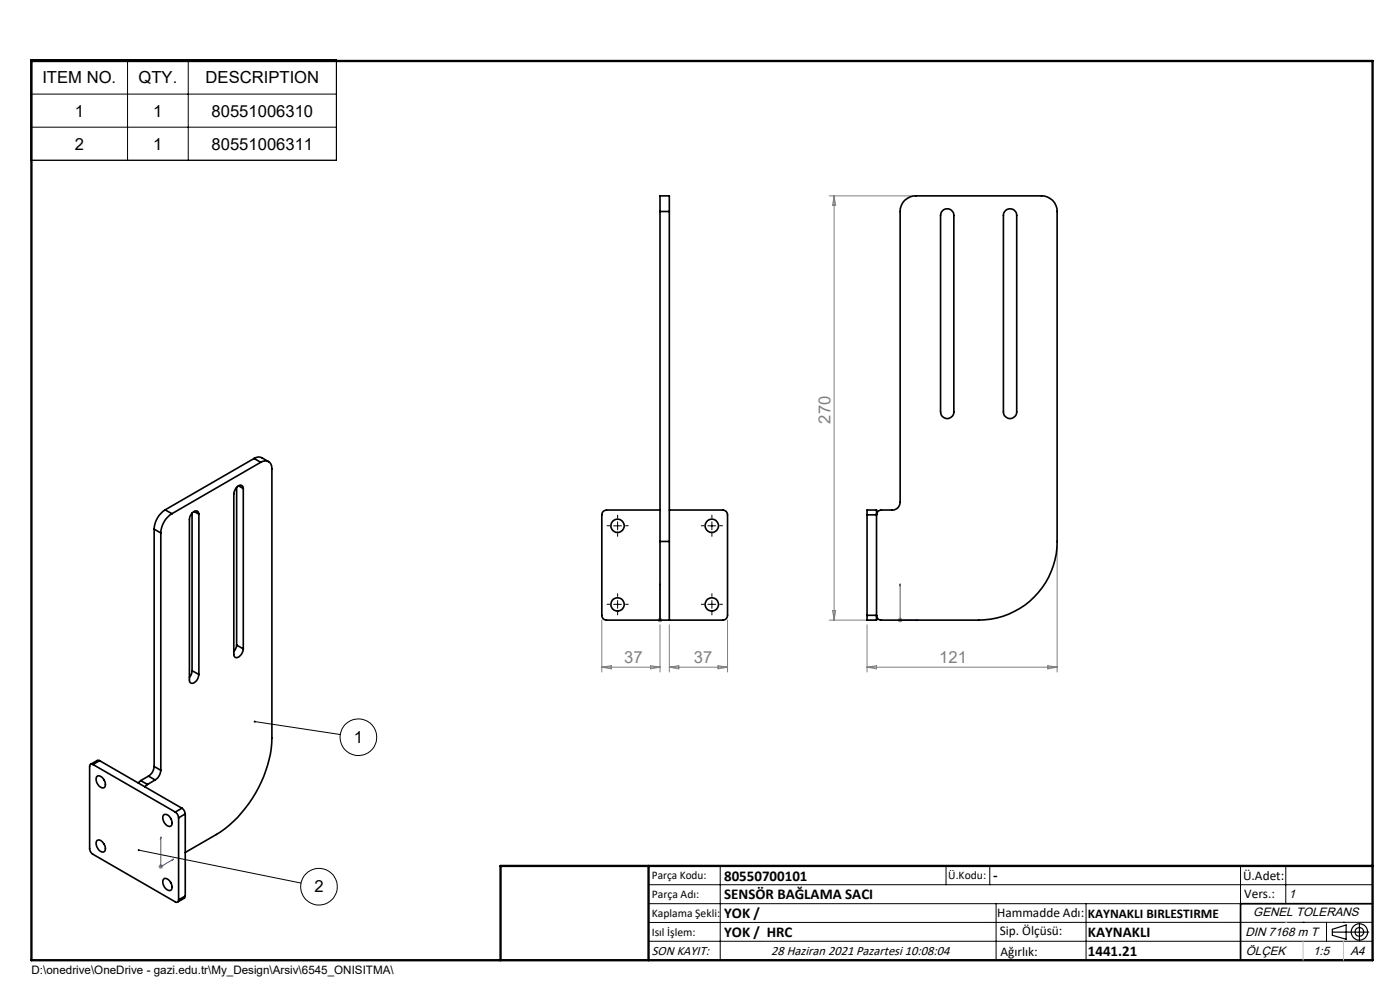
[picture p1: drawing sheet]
<svg xmlns="http://www.w3.org/2000/svg" width="297mm" height="210mm" viewBox="0 0 297 210" stroke-linecap="round" stroke-linejoin="round" font-family="sans-serif">
<g fill="none" stroke="#000" stroke-width=".21">
<path d="M6.6 12.7h64.8v21.3h-64.8zM6.6 20h64.8M27.1 12.7v21.3M39.9 12.7v21.3M6.6 27h64.8M130.2 111.5h1.6M131 110.7v1.7M150.2 111.5h1.6M151 110.7v1.7M130.2 128.2h1.6M131 127.4v1.6M150.2 128.2h1.6"/>
<path d="M151 127.4v1.6M54 153.1l18.2 2.7M29.4 180.3l34.5 7M137.6 187.7h153.6M137.6 191.7h153.6M137.6 199.7h153.6M152.8 183.7v20M200.7 183.7v4M210 183.7v4M211.3 191.7v12M230.4 191.7v12M263.2 183.7v20"/>
<path d="M272.8 183.7v8M276.4 195.6h.1M281.4 195.6v4.1M285 195.6h.1M291.2 195.6l-153.6 .1"/>
<circle cx="76" cy="156.4" r="3.9"/>
<circle cx="67.7" cy="188.1" r="3.9"/>
</g>
<g fill="none" stroke="#000" stroke-width=".25">
<path d="M282.6 197.7h7.8M282.6 197.1l3-.9v3l-3-.8zM288.4 195.8v3.8M106.2 203.7h185"/>
<circle cx="288.4" cy="197.7" r="1.74"/>
<circle cx="288.4" cy="197.7" r=".93"/>
</g>
<path d="M140 131.4v.2zM140 123.9v.3v-.3M140 131.5h.1M140 123.9v7.6M191 123.9v7.6h3.8M191 123.9v.3h-.1zM194.4 131.4l.4 .1-.4 .1zM34.1 177.5v6.3l2.7-1.6M34.1 177.5l.1 .3-.2 .1zM36.5 182.3l.3-.1-.3 .3z" fill="none" stroke="#00f" stroke-width=".21"/>
<g fill="none" stroke="#808080" stroke-width=".21">
<path d="M175.9 41.5h17.4M177 41.5v90M177 41.5l.3 2h-.7zM224.3 115.9v26.6M127.7 131.5v11M139.5 131.5h1M139.7 131.2l.7 .7M140 132.5v10M140 131v1M140.4 131.2l-.7 .7M142 132.5v10M154.3 131.5v11"/>
<path d="M175.9 131.5h10M176.6 129.5h.7l-.3 2zM183.9 132.5v10M190.4 131.5h1.1M190.6 131.2l.7 .7M191 131v1M191.3 131.2l-.7 .7M127.7 141.5h12.3M127.7 141.5l2-.3v.7zM138 141.2l2 .3-2 .4zM142 141.5h12.3M142 141.5l2-.3v.7z"/>
<path d="M152.3 141.2l2 .3-2 .4zM183.9 141.5h40.4M183.9 141.5l2-.3v.7zM222.3 141.2l2 .3-2 .4zM33.6 183.8h1M33.8 183.5l.7 .7M34.1 183.3v1M34.5 183.5l-.7 .7"/>
</g>
<g fill="none" stroke="#000" stroke-width=".21" stroke-dasharray="15.2 1.3 1.3 1.3">
<path d="M129.4 111.5h-.6M131 109.9v-.6M131 113.2v.6M132.7 111.5h.6M149.4 111.5h-.6M151 109.9v-.6M151 113.2v.6M152.7 111.5h.6M129.4 128.2h-.6M131 126.5v-.6M131 129.9v.5M132.7 128.2h.6"/>
<path d="M149.4 128.2h-.6M151 126.5v-.6M151 129.9v.5M152.7 128.2h.6"/>
</g>
<path d="M291.2 191.7h-28v12" fill="none" stroke="#000" stroke-width=".35"/>
<path d="M6.7 12.9h284.5v190.8h-284.5zM137.6 183.7v20M291.2 183.7h-185v20" fill="none" stroke="#000" stroke-width=".5"/>
<path d="M276.4 199.7v4M285 199.7v4" fill="none" stroke="#c0c0c0" stroke-width=".21"/>
<path d="M272.8 195.6h.1" fill="none" stroke="#c0c0c0" stroke-width=".25"/>
<path d="M53.9 152.9l-.1 .1 .2 .1-.2-.1a.22 .22 0 0 0 .3 .3 .22 .22 0 0 0 .2-.3 .22 .22 0 0 0-.4-.1zM29.3 180.2l-.1 .1h.2h-.2a.23 .23 0 0 0 .3 .2 .23 .23 0 0 0 .1-.3 .23 .23 0 0 0-.3 0z" fill="#000"/>
<g fill="#00f">
<path d="M194.4 131.4l.4 .1-.4 .1zM191 123.9v.3h-.1z"/>
<path d="M36.5 182.3l.3-.1-.3 .3zM34.1 177.5l.1 .3-.2 .1z"/>
<path d="M140 131.4v.2zM140 123.9v.3z"/>
</g>
<g fill="none" stroke="#000" stroke-width=".35">
<path d="M140 44.9v-3.4h2v3.4M140 44.9v70M140 44.9h2M142 44.9v70M200 44.6a1.41 1.41 0 0 1 1.5-.2 1.41 1.41 0 0 1 .9 1.3v41.7a1.41 1.41 0 0 1-1.5 1.4 1.41 1.41 0 0 1-1.4-1.4v-41.7l.2-.8zM213.4 44.6a1.41 1.41 0 0 1 1.5-.2 1.41 1.41 0 0 1 .8 1.3v41.7a1.41 1.41 0 0 1-1.4 1.4 1.41 1.41 0 0 1-1.4-1.4v-41.7v-.4zM53.9 97.3a1.55 1.55 0 0 1 1.7-.2l1.4 .8M53.9 97.3l1.4 .8M53.9 97.3l-18.9 10.9M55.3 98.1a1.46 1.46 0 0 1 1.7-.2 1.46 1.46 0 0 1 .7 1.5v57.2a26 26 0 0 1-11.8 20.4l-6.6 3.8M55.3 98.1l-18.8 10.9M32.7 112.2l1.4 .9"/>
<path d="M32.7 112.2v50.4M34.1 113.1v50.3M35 108.2a5.2 5.2 0 0 0-2.3 4M35 108.2l1.5 .8M36.5 109a5.1 5.1 0 0 0-2.4 4.1M40.7 108.8v33.5M41.2 108.5l1 .6M42.2 109.1a.66 .66 0 0 0-.4-.7 .66 .66 0 0 0-.8 .2l-.7 .9-.1 .7v34a.64 .64 0 0 0 .4 .7 .64 .64 0 0 0 .7-.2l.5-.5 .4-1.1M42.2 109.1v34M50.2 103.4v33.4M50.6 103l1 .6M51.6 103.6a.72 .72 0 0 0-.6-.7 .72 .72 0 0 0-.8 .5l-.4 .7-.2 .7v34a.64 .64 0 0 0 .4 .7 .64 .64 0 0 0 .7-.2l.6-.6 .3-1.1"/>
<path d="M51.6 103.6v34M140 114.9v16.6M140 108.2h-11.3a1.02 1.02 0 0 0-1 1v21.3a.97 .97 0 0 0 1 1h24.7a.97 .97 0 0 0 .9-1v-21.3a1.02 1.02 0 0 0-.9-1h-11.4M140 114.9h2M142 114.9v16.6M183.9 109.2v-1h2v1M183.9 109.2v21.3M183.9 109.2h2M185.9 109.2a1.02 1.02 0 0 1 1-1h2.4a1.63 1.63 0 0 0 1.7-1.7v-61.6a3.3 3.3 0 0 1 3.3-3.4h26.6a3.3 3.3 0 0 1 3.4 3.4v70a16.7 16.7 0 0 1-16.7 16.6h-20.7a.97 .97 0 0 1-1-1M185.9 109.2v21.3M50.2 136.8l-.2 .7-.4 .7M50.2 136.8l1.4 .8"/>
<path d="M183.9 130.5v1h2v-1M183.9 130.5h2M40.7 142.3l-.1 .7-.4 .7M40.7 142.3l1.5 .8M19.7 162.2a.44 .44 0 0 0-.5-.1 .44 .44 0 0 0-.2 .5l.1 17.9 .5 .6 17.6 10.2a.44 .44 0 0 0 .5 0 .44 .44 0 0 0 .2-.4M19.7 162.2l17.5 10.1M20.6 178.3a1.55 1.55 0 0 1 1.8 1.7 .7 .7 0 0 1-.6 .8 .7 .7 0 0 1-.8-.4l-.6-1.3zM20.6 164.7a1.55 1.55 0 0 1 1.8 1.7 .61 .61 0 0 1-.4 .7 .61 .61 0 0 1-.7-.1 1.75 1.75 0 0 1-.7-2.3zM21.1 161.4l-.5-.1-1.4 .8M21.1 161.4l-1.4 .8M21.1 161.4l17.5 10M22 165.4l.1 .1"/>
<path d="M22 179l.1 .1M29.8 165.6l-.4 .5M29.8 165.6l1.5 .8M31.3 166.4l-.5 .5M31.5 164.6l1.4 .8M31.5 164.6l-1.7 1M32.7 162.6a2.61 2.61 0 0 1-1.2 2M32.7 162.6l1.4 .8M32.9 165.4l-1.6 1M34.1 163.4a2.61 2.61 0 0 1-1.2 2M34.7 172.9a1.42 1.42 0 0 1 1.8 1.4 .73 .73 0 0 1-.3 1 .73 .73 0 0 1-1-.4l-.6-1a1.02 1.02 0 0 1 .1-1zM36.2 173.5l.1 .2"/>
<path d="M37.2 172.3a1.6 1.6 0 0 1 .7 1.2M37.9 173.5v17.4M38.6 171.4l.5 .6 .2 .6M38.6 171.4l-1.4 .9M39.3 172.6l-1.4 .9M39.3 172.6v17.5M34.7 186.4a1.55 1.55 0 0 1 1.8 1.8 .61 .61 0 0 1-.3 .7 .61 .61 0 0 1-.7-.2 1.75 1.75 0 0 1-.8-2.3zM36.2 187.1l.1 .2M39.3 190.1l-.2 .4-1.4 .8M39.3 190.1l-1.4 .8"/>
<circle cx="131" cy="111.5" r="1.41"/>
<circle cx="151" cy="111.5" r="1.41"/>
<circle cx="131" cy="128.2" r="1.42"/>
<circle cx="151" cy="128.2" r="1.42"/>
</g>
<g font-size="3.5">
<text x="9" y="17.6">ITEM NO.</text>
<text x="29.4" y="17.6">QTY.</text>
<text x="43.6" y="17.6">DESCRIPTION</text>
<text x="15.8" y="24.7">1</text>
<text x="32.5" y="24.7">1</text>
<text x="44.9" y="24.7">80551006310</text>
<text x="15.8" y="31.8">2</text>
<text x="32.5" y="31.8">1</text>
<text x="44.9" y="31.8">80551006311</text>
<text x="75.1" y="157.5">1</text>
<text x="66.7" y="189.2">2</text>
</g>
<g font-size="3.5" fill="#808080">
<text x="176.2" y="89.9" transform="rotate(-90 176.2 89.9)">270</text>
<text x="132.4" y="140.7">37</text>
<text x="147.2" y="140.7">37</text>
<text x="199.2" y="140.7">121</text>
</g>
<g font-size="3.2">
<text x="153.6" y="186.8">80550700101</text>
<text x="153.6" y="190.8">SENSÖR BAĞLAMA SACI</text>
<text x="210.7" y="186.6">-</text>
<text x="153.6" y="194.8">YOK /</text>
<text x="153.6" y="198.8">YOK / HRC</text>
<text x="230.8" y="198.7">KAYNAKLI</text>
<text x="230.8" y="202.8">1441.21</text>
</g>
<g font-size="2.8">
<text x="263.7" y="186.7">Ü.Adet:</text>
<text x="263.9" y="190.5">Vers.:</text>
<text x="211.5" y="194.5">Hammadde Adı:</text>
<text x="230.8" y="194.7">KAYNAKLI BIRLESTIRME</text>
<text x="138.3" y="202.6">SON KAYIT:</text>
<text x="163.6" y="202.6">28 Haziran 2021 Pazartesi 10:08:04</text>
<text x="212.1" y="198.4">Sip. Ölçüsü:</text>
<text x="212.2" y="202.7">Ağırlık:</text>
</g>
<g font-size="2.6">
<text x="273.4" y="190.4">1</text>
<text x="265.9" y="194.4">GENEL TOLERANS</text>
<text x="264.2" y="198.5">DIN 7168 m T</text>
<text x="264.3" y="202.6">ÖLÇEK</text>
<text x="278.5" y="202.6">1:5</text>
<text x="286.5" y="202.6">A4</text>
</g>
<g font-size="2.5">
<text x="138.3" y="186.4">Parça Kodu:</text>
<text x="138.3" y="190.5">Parça Adı:</text>
<text x="201.2" y="186.5">Ü.Kodu:</text>
<text x="138.3" y="194.5">Kaplama Şekli:</text>
<text x="138.3" y="198.6">Isıl İşlem:</text>
<text x="6.7" y="206.7">D:\onedrive\OneDrive - gazi.edu.tr\My_Design\Arsiv\6545_ONISITMA\</text>
</g>
</svg>
